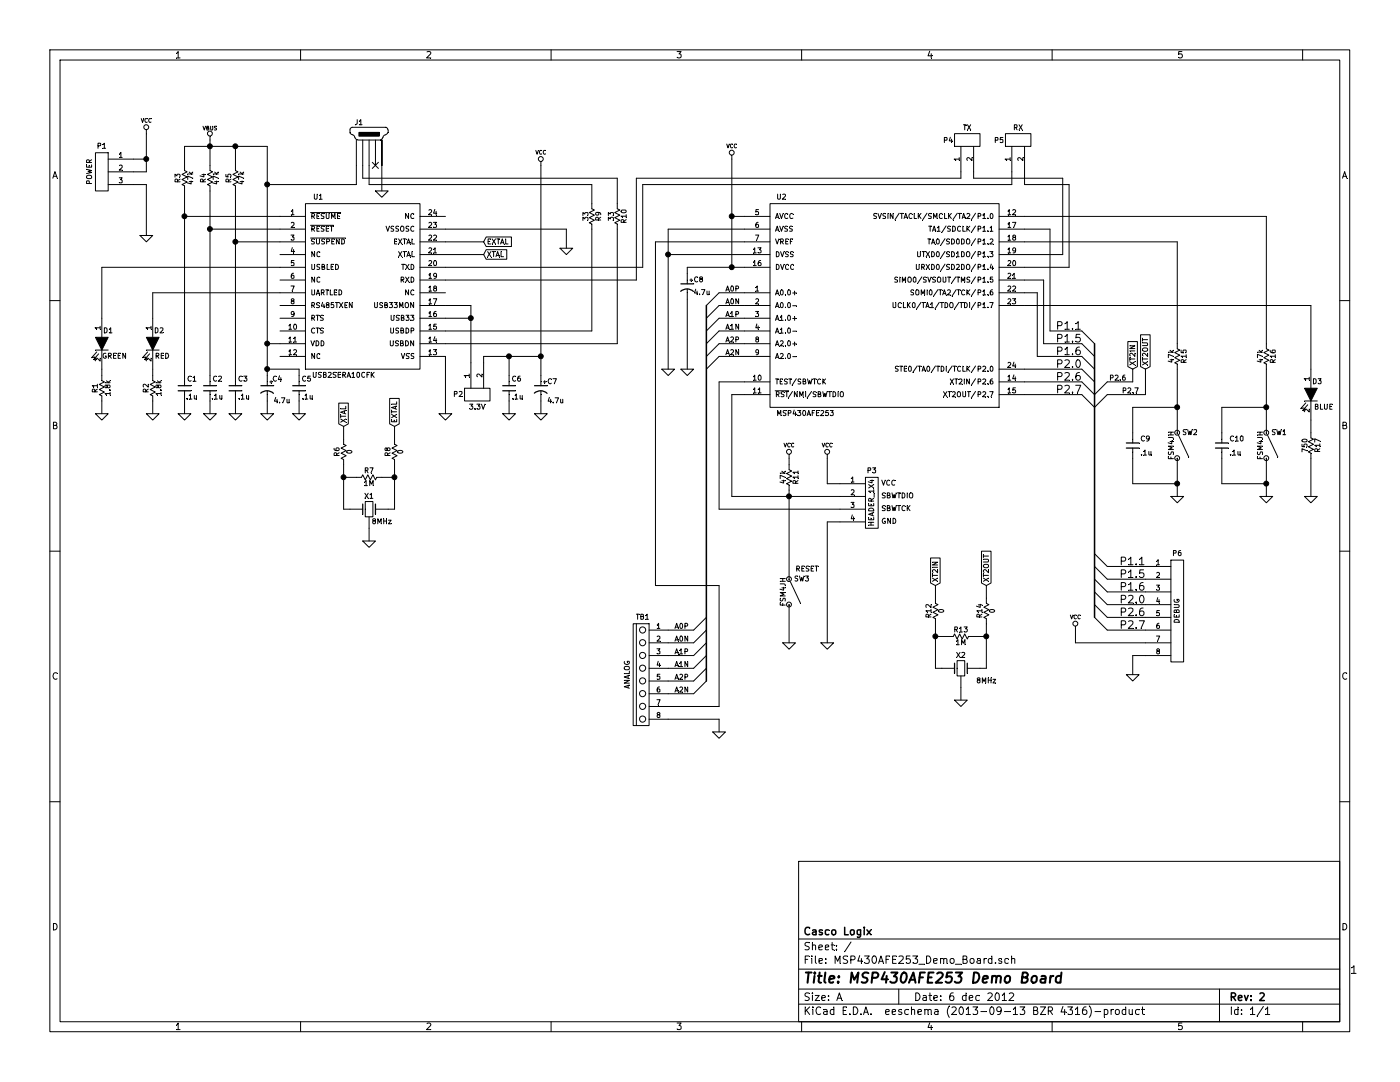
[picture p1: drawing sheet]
EESchema Schematic File Version 2
LIBS:power
LIBS:device
LIBS:transistors
LIBS:conn
LIBS:linear
LIBS:regul
LIBS:74xx
LIBS:cmos4000
LIBS:adc-dac
LIBS:memory
LIBS:xilinx
LIBS:special
LIBS:microcontrollers
LIBS:dsp
LIBS:microchip
LIBS:analog_switches
LIBS:motorola
LIBS:texas
LIBS:intel
LIBS:audio
LIBS:interface
LIBS:digital-audio
LIBS:philips
LIBS:display
LIBS:cypress
LIBS:siliconi
LIBS:opto
LIBS:atmel
LIBS:contrib
LIBS:valves
LIBS:Active
LIBS:Atmel_ATtiny
LIBS:Atmel_AVR
LIBS:Batteries_Holders
LIBS:Connector
LIBS:Displays
LIBS:Electromechanical
LIBS:Header
LIBS:Integrated_Circuits
LIBS:NXP_ARM
LIBS:Passive
LIBS:Power_Supplies
LIBS:RF_Modules
LIBS:Terminal_Block
LIBS:Test_Point
LIBS:TI_Luminary
LIBS:TI_MSP430
LIBS:MSP430AFE253_Demo_Board-cache
EELAYER 24 0
EELAYER END
$Descr A 11000 8500
encoding utf-8
Sheet 1 1
Title "MSP430AFE253 Demo Board"
Date "6 dec 2012"
Rev "2"
Comp "Casco Logix"
Comment1 ""
Comment2 ""
Comment3 ""
Comment4 ""
$EndDescr
NoConn ~ 2950 1300
Text Notes 6925 4125 0    40   ~ 0
GND
Text Notes 6925 4025 0    40   ~ 0
SBWTCK
Text Notes 6925 3925 0    40   ~ 0
SBWTDIO
Text Notes 6925 3825 0    40   ~ 0
VCC
Wire Wire Line
	6600 3800 6500 3800
Wire Wire Line
	6500 3800 6500 3600
Wire Wire Line
	6600 4000 5650 4000
Wire Wire Line
	5650 4000 5650 3000
Wire Wire Line
	5650 3000 5850 3000
Wire Wire Line
	2350 3150 2350 3250
Connection ~ 9250 3800
Wire Wire Line
	9250 3600 9250 3900
Wire Wire Line
	8900 3200 9250 3200
Wire Wire Line
	8900 3200 8900 3400
Wire Wire Line
	8900 3600 8900 3800
Wire Wire Line
	8900 3800 9250 3800
Wire Wire Line
	9250 3400 9250 2900
Connection ~ 9250 3200
Wire Wire Line
	2700 3350 2700 3450
Wire Wire Line
	2700 4000 2750 4000
Wire Wire Line
	3000 3750 3100 3750
Wire Wire Line
	2700 3650 2700 4000
Connection ~ 3100 3750
Connection ~ 2700 3750
Wire Wire Line
	3100 3650 3100 4000
Wire Wire Line
	2800 3750 2700 3750
Wire Wire Line
	3100 4000 3050 4000
Wire Wire Line
	2900 4150 2900 4250
Wire Wire Line
	7550 5400 7550 5500
Wire Wire Line
	7750 5250 7700 5250
Wire Wire Line
	7450 5000 7350 5000
Connection ~ 4000 2800
Wire Wire Line
	4000 2950 4000 2800
Wire Wire Line
	6200 3600 6200 3650
Wire Wire Line
	3700 2850 3700 2400
Wire Wire Line
	4250 2950 4250 1300
Wire Wire Line
	3700 2400 3500 2400
Connection ~ 9950 3200
Wire Wire Line
	9950 3400 9950 2900
Wire Wire Line
	1200 2900 1200 2950
Wire Wire Line
	9000 5050 8450 5050
Wire Wire Line
	8450 5050 8450 4950
Wire Wire Line
	8900 2900 8900 3000
Wire Wire Line
	8900 3000 8700 3000
Wire Wire Line
	8050 3000 8500 3000
Wire Wire Line
	3500 1900 3800 1900
Wire Wire Line
	4650 1450 2900 1450
Wire Wire Line
	4650 1450 4650 1600
Wire Wire Line
	3500 2700 4850 2700
Wire Wire Line
	4850 2700 4850 1800
Wire Wire Line
	1450 1150 1450 1300
Wire Wire Line
	1850 1300 1850 1150
Wire Wire Line
	5650 5750 5650 5650
Wire Wire Line
	5650 5650 5250 5650
Wire Wire Line
	5850 1900 5150 1900
Wire Wire Line
	5250 2900 5250 1800
Connection ~ 5250 2000
Wire Wire Line
	5400 2900 5400 2350
Wire Wire Line
	8400 1450 8400 2100
Wire Wire Line
	8400 1450 8050 1450
Wire Wire Line
	7650 1350 7650 1400
Wire Wire Line
	7650 1400 8350 1400
Wire Wire Line
	7950 1350 7950 1450
Wire Wire Line
	8050 1800 8250 1800
Wire Wire Line
	8250 1800 8250 2600
Wire Wire Line
	8250 2600 8500 2600
Wire Wire Line
	8050 2300 8150 2300
Wire Wire Line
	8150 2300 8150 2800
Wire Wire Line
	8150 2800 8500 2800
Wire Wire Line
	3500 2200 5000 2200
Wire Wire Line
	5000 2200 5000 1400
Wire Wire Line
	8350 1400 8350 2000
Wire Wire Line
	8350 2000 8050 2000
Wire Wire Line
	8050 1900 9250 1900
Wire Wire Line
	10300 2900 10300 2400
Wire Wire Line
	10300 2400 8050 2400
Wire Wire Line
	10300 3300 10300 3400
Wire Wire Line
	10300 3900 10300 3600
Wire Wire Line
	9600 3800 9950 3800
Wire Wire Line
	9600 3800 9600 3600
Wire Wire Line
	3000 1500 3000 1300
Wire Wire Line
	2900 1450 2900 1300
Connection ~ 1450 1700
Wire Wire Line
	1450 1500 1450 2950
Connection ~ 1850 1900
Wire Wire Line
	1850 1500 1850 2950
Wire Wire Line
	2200 1900 1850 1900
Wire Wire Line
	2200 1700 1450 1700
Wire Wire Line
	800  2500 800  2100
Wire Wire Line
	1200 3150 1200 3250
Wire Wire Line
	800  3250 800  3150
Wire Wire Line
	5450 5450 5250 5450
Wire Wire Line
	5450 5250 5250 5250
Wire Wire Line
	5450 5050 5250 5050
Wire Wire Line
	5250 4950 5450 4950
Wire Wire Line
	5250 5150 5450 5150
Wire Wire Line
	5250 5350 5450 5350
Wire Wire Line
	5650 2700 5850 2700
Wire Wire Line
	5650 2500 5850 2500
Wire Wire Line
	5650 2300 5850 2300
Wire Wire Line
	1050 1250 1150 1250
Connection ~ 2100 1450
Wire Wire Line
	2100 1450 2800 1450
Connection ~ 2100 2700
Wire Wire Line
	2100 1150 2100 2950
Wire Wire Line
	1150 1850 1150 1450
Wire Wire Line
	1150 1450 1050 1450
Connection ~ 1150 1250
Wire Wire Line
	5250 1800 5850 1800
Wire Wire Line
	2100 2700 2200 2700
Wire Wire Line
	5850 2000 5250 2000
Wire Wire Line
	5850 3100 5750 3100
Wire Wire Line
	5750 3900 5750 3100
Wire Wire Line
	5750 1250 5750 2100
Wire Wire Line
	5850 1700 5750 1700
Connection ~ 5750 1700
Wire Wire Line
	1150 1050 1150 1350
Wire Wire Line
	2100 3150 2100 3250
Wire Wire Line
	2800 1450 2800 1300
Wire Wire Line
	4000 3150 4000 3250
Wire Wire Line
	1150 1350 1050 1350
Wire Wire Line
	5850 2400 5650 2400
Wire Wire Line
	5850 2600 5650 2600
Wire Wire Line
	5850 2800 5650 2800
Wire Bus Line
	5550 2400 5550 5350
Wire Wire Line
	2200 2300 1200 2300
Wire Wire Line
	1200 2300 1200 2500
Wire Wire Line
	800  2100 2200 2100
Wire Wire Line
	2200 1800 1650 1800
Wire Wire Line
	1850 3150 1850 3250
Wire Wire Line
	1650 3150 1650 3250
Wire Wire Line
	1450 3150 1450 3250
Wire Wire Line
	1650 1500 1650 2950
Connection ~ 1650 1800
Wire Wire Line
	2850 1300 2850 1400
Wire Wire Line
	9600 3400 9600 3200
Wire Wire Line
	9600 3200 9950 3200
Wire Wire Line
	9250 1900 9250 2700
Wire Wire Line
	8050 1700 9950 1700
Wire Wire Line
	9950 1700 9950 2700
Wire Wire Line
	3500 2100 5050 2100
Wire Wire Line
	5050 2100 5050 1450
Wire Wire Line
	8400 2100 8050 2100
Wire Wire Line
	5050 1450 7950 1450
Wire Wire Line
	8050 2900 8500 2900
Wire Wire Line
	8050 2200 8200 2200
Wire Wire Line
	8200 2200 8200 2700
Wire Wire Line
	8200 2700 8500 2700
Wire Wire Line
	8050 1450 8050 1350
Wire Wire Line
	7550 1350 7550 1400
Wire Wire Line
	7550 1400 5000 1400
Wire Wire Line
	5850 2100 5400 2100
Wire Wire Line
	5400 2100 5400 2150
Connection ~ 5750 2100
Wire Wire Line
	3500 3250 3500 2800
Wire Wire Line
	5150 1900 5150 4600
Wire Wire Line
	5150 4600 5650 4600
Wire Wire Line
	5650 4600 5650 5550
Wire Wire Line
	5650 5550 5250 5550
Wire Wire Line
	1450 1150 2100 1150
Connection ~ 1850 1150
Connection ~ 1650 1150
Wire Wire Line
	1650 1300 1650 1100
Wire Wire Line
	4250 3150 4250 3250
Wire Wire Line
	2850 1400 4850 1400
Wire Wire Line
	4850 1400 4850 1600
Wire Wire Line
	3500 2600 4650 2600
Wire Wire Line
	4650 2600 4650 1800
Wire Wire Line
	3500 1800 4450 1800
Wire Wire Line
	4450 1800 4450 1950
Wire Wire Line
	3500 2000 3800 2000
Wire Wire Line
	8500 3100 8050 3100
Wire Bus Line
	8600 4850 8600 2700
Wire Wire Line
	9000 4950 8700 4950
Wire Wire Line
	9000 4550 8700 4550
Wire Wire Line
	8700 4750 9000 4750
Wire Wire Line
	9000 4650 8700 4650
Wire Wire Line
	9000 4450 8700 4450
Wire Wire Line
	8700 4850 9000 4850
Wire Wire Line
	9000 2900 9000 3100
Wire Wire Line
	9000 3100 8700 3100
Wire Wire Line
	9000 5150 8900 5150
Wire Wire Line
	8900 5150 8900 5300
Wire Wire Line
	800  2900 800  2950
Wire Wire Line
	9950 3600 9950 3900
Connection ~ 9950 3800
Wire Wire Line
	6200 4750 6200 5050
Wire Wire Line
	3500 2500 3700 2500
Connection ~ 3700 2500
Connection ~ 6200 3900
Wire Wire Line
	3800 2800 3800 2850
Wire Wire Line
	4250 2800 3800 2800
Connection ~ 4250 2800
Wire Wire Line
	6200 3850 6200 4550
Wire Wire Line
	7350 4700 7350 4600
Wire Wire Line
	7750 4900 7750 5250
Connection ~ 7350 5000
Connection ~ 7750 5000
Wire Wire Line
	7750 4600 7750 4700
Wire Wire Line
	7350 4900 7350 5250
Wire Wire Line
	7650 5000 7750 5000
Wire Wire Line
	7350 5250 7400 5250
Wire Wire Line
	3100 3350 3100 3450
Wire Wire Line
	2350 2950 2350 2900
Wire Wire Line
	2350 2900 2100 2900
Connection ~ 2100 2900
Wire Wire Line
	6600 3900 5750 3900
Wire Wire Line
	6600 4100 6500 4100
Wire Wire Line
	6500 4100 6500 5050
$Comp
L VCC #PWR01
U 1 1
P 6500 3600
F 0 "#PWR01" H 6500 3700 30  0001 C CNN
F 1 "VCC" H 6500 3700 30  0000 C CNN
F 2 "" H 6500 3600 60  0001 C CNN
F 3 "" H 6500 3600 60  0001 C CNN
	1    6500 3600
	1    0    0    -1  
$EndComp
$Comp
L GND #PWR02
U 1 1
P 6500 5050
F 0 "#PWR02" H 6500 5050 30  0001 C CNN
F 1 "GND" H 6500 4980 30  0001 C CNN
F 2 "" H 6500 5050 60  0001 C CNN
F 3 "" H 6500 5050 60  0001 C CNN
	1    6500 5050
	1    0    0    -1  
$EndComp
$Comp
L HEADER_1X4 P3
U 1 1
P 6850 3950
F 0 "P3" H 6850 4200 40  0000 C CNN
F 1 "HEADER_1X4" V 6850 3950 40  0000 C CNN
F 2 "" H 6850 3950 60  0001 C CNN
F 3 "" H 6850 3950 60  0001 C CNN
	1    6850 3950
	1    0    0    -1  
$EndComp
$Comp
L CAP C6
U 1 1
P 4000 3050
F 0 "C6" H 4020 3120 40  0000 L CNN
F 1 ".1u" H 4020 2980 40  0000 L CNN
F 2 "" H 4000 3050 60  0001 C CNN
F 3 "" H 4000 3050 60  0001 C CNN
	1    4000 3050
	1    0    0    -1  
$EndComp
$Comp
L CAP C5
U 1 1
P 2350 3050
F 0 "C5" H 2370 3120 40  0000 L CNN
F 1 ".1u" H 2370 2980 40  0000 L CNN
F 2 "" H 2350 3050 60  0001 C CNN
F 3 "" H 2350 3050 60  0001 C CNN
	1    2350 3050
	1    0    0    -1  
$EndComp
$Comp
L GND #PWR03
U 1 1
P 2350 3250
F 0 "#PWR03" H 2350 3250 30  0001 C CNN
F 1 "GND" H 2350 3180 30  0001 C CNN
F 2 "" H 2350 3250 60  0001 C CNN
F 3 "" H 2350 3250 60  0001 C CNN
	1    2350 3250
	1    0    0    -1  
$EndComp
$Comp
L USB_MINI_B J1
U 1 1
P 2900 1050
F 0 "J1" H 2820 1135 40  0000 C CNN
F 1 "USB_MINI_B" H 3225 1050 40  0001 C CNN
F 2 "" H 2900 1050 60  0001 C CNN
F 3 "" H 2900 1050 60  0001 C CNN
	1    2900 1050
	1    0    0    -1  
$EndComp
$Comp
L CAP C9
U 1 1
P 8900 3500
F 0 "C9" H 8960 3550 40  0000 L CNN
F 1 ".1u" H 8960 3440 40  0000 L CNN
F 2 "" H 8900 3500 60  0001 C CNN
F 3 "" H 8900 3500 60  0001 C CNN
	1    8900 3500
	1    0    0    -1  
$EndComp
$Comp
L GND #PWR04
U 1 1
P 9250 3900
F 0 "#PWR04" H 9250 3900 30  0001 C CNN
F 1 "GND" H 9250 3830 30  0001 C CNN
F 2 "" H 9250 3900 60  0001 C CNN
F 3 "" H 9250 3900 60  0001 C CNN
	1    9250 3900
	1    0    0    -1  
$EndComp
$Comp
L FSM4JH SW2
U 1 1
P 9250 3500
F 0 "SW2" V 9150 3600 40  0000 C CNN
F 1 "FSM4JH" H 9250 3450 40  0000 C CNN
F 2 "" H 9250 3500 60  0001 C CNN
F 3 "" H 9250 3500 60  0001 C CNN
	1    9250 3500
	0    1    1    0   
$EndComp
Text Notes 6250 4500 0    40   ~ 0
RESET
Text GLabel 2700 3350 1    40   Input ~ 0
XTAL
Text GLabel 3100 3350 1    40   Input ~ 0
EXTAL
$Comp
L CERAMIC_RESONATOR X1
U 1 1
P 2900 4000
F 0 "X1" H 2900 4100 40  0000 C CNN
F 1 "8MHz" H 3000 3900 40  0000 C CNN
F 2 "" H 2900 4000 60  0001 C CNN
F 3 "" H 2900 4000 60  0001 C CNN
	1    2900 4000
	1    0    0    -1  
$EndComp
$Comp
L RES_SMALL R8
U 1 1
P 3100 3550
F 0 "R8" H 3100 3600 40  0000 C CNN
F 1 "0" H 3100 3500 40  0000 C CNN
F 2 "" H 3100 3550 60  0001 C CNN
F 3 "" H 3100 3550 60  0001 C CNN
	1    3100 3550
	0    -1   -1   0   
$EndComp
$Comp
L RES_SMALL R6
U 1 1
P 2700 3550
F 0 "R6" H 2700 3600 40  0000 C CNN
F 1 "0" H 2700 3500 40  0000 C CNN
F 2 "" H 2700 3550 60  0001 C CNN
F 3 "" H 2700 3550 60  0001 C CNN
	1    2700 3550
	0    -1   -1   0   
$EndComp
$Comp
L RES_SMALL R7
U 1 1
P 2900 3750
F 0 "R7" H 2900 3800 40  0000 C CNN
F 1 "1M" H 2900 3700 40  0000 C CNN
F 2 "" H 2900 3750 60  0001 C CNN
F 3 "" H 2900 3750 60  0001 C CNN
	1    2900 3750
	1    0    0    -1  
$EndComp
$Comp
L GND #PWR05
U 1 1
P 2900 4250
F 0 "#PWR05" H 2900 4250 30  0001 C CNN
F 1 "GND" H 2900 4180 30  0001 C CNN
F 2 "" H 2900 4250 60  0001 C CNN
F 3 "" H 2900 4250 60  0001 C CNN
	1    2900 4250
	1    0    0    -1  
$EndComp
$Comp
L GND #PWR06
U 1 1
P 7550 5500
F 0 "#PWR06" H 7550 5500 30  0001 C CNN
F 1 "GND" H 7550 5430 30  0001 C CNN
F 2 "" H 7550 5500 60  0001 C CNN
F 3 "" H 7550 5500 60  0001 C CNN
	1    7550 5500
	1    0    0    -1  
$EndComp
Text GLabel 7350 4600 1    40   Input ~ 0
XT2IN
Text GLabel 7750 4600 1    40   Input ~ 0
XT2OUT
$Comp
L RES_SMALL R13
U 1 1
P 7550 5000
F 0 "R13" H 7550 5050 40  0000 C CNN
F 1 "1M" H 7550 4950 40  0000 C CNN
F 2 "" H 7550 5000 60  0001 C CNN
F 3 "" H 7550 5000 60  0001 C CNN
	1    7550 5000
	1    0    0    -1  
$EndComp
$Comp
L RES_SMALL R12
U 1 1
P 7350 4800
F 0 "R12" H 7350 4850 40  0000 C CNN
F 1 "0" H 7350 4750 40  0000 C CNN
F 2 "" H 7350 4800 60  0001 C CNN
F 3 "" H 7350 4800 60  0001 C CNN
	1    7350 4800
	0    -1   -1   0   
$EndComp
$Comp
L RES_SMALL R14
U 1 1
P 7750 4800
F 0 "R14" H 7750 4850 40  0000 C CNN
F 1 "0" H 7750 4750 40  0000 C CNN
F 2 "" H 7750 4800 60  0001 C CNN
F 3 "" H 7750 4800 60  0001 C CNN
	1    7750 4800
	0    -1   -1   0   
$EndComp
$Comp
L VCC #PWR07
U 1 1
P 6200 3600
F 0 "#PWR07" H 6200 3700 30  0001 C CNN
F 1 "VCC" H 6200 3700 30  0000 C CNN
F 2 "" H 6200 3600 60  0001 C CNN
F 3 "" H 6200 3600 60  0001 C CNN
	1    6200 3600
	1    0    0    -1  
$EndComp
$Comp
L RES_SMALL R11
U 1 1
P 6200 3750
F 0 "R11" H 6200 3800 40  0000 C CNN
F 1 "47k" H 6200 3700 40  0000 C CNN
F 2 "" H 6200 3750 60  0001 C CNN
F 3 "" H 6200 3750 60  0001 C CNN
	1    6200 3750
	0    1    1    0   
$EndComp
$Comp
L HEADER_1X2 P2
U 1 1
P 3750 3100
F 0 "P2" V 3750 3250 40  0000 C CNN
F 1 "3.3V" V 3850 3100 40  0000 C CNN
F 2 "" H 3750 3100 60  0001 C CNN
F 3 "" H 3750 3100 60  0001 C CNN
	1    3750 3100
	0    -1   1    0   
$EndComp
$Comp
L CERAMIC_RESONATOR X2
U 1 1
P 7550 5250
F 0 "X2" H 7550 5350 40  0000 C CNN
F 1 "8MHz" H 7750 5150 40  0000 C CNN
F 2 "" H 7550 5250 60  0001 C CNN
F 3 "" H 7550 5250 60  0001 C CNN
	1    7550 5250
	1    0    0    -1  
$EndComp
$Comp
L FSM4JH SW1
U 1 1
P 9950 3500
F 0 "SW1" V 9850 3600 40  0000 C CNN
F 1 "FSM4JH" H 9950 3450 40  0000 C CNN
F 2 "" H 9950 3500 60  0001 C CNN
F 3 "" H 9950 3500 60  0001 C CNN
	1    9950 3500
	0    1    1    0   
$EndComp
$Comp
L FSM4JH SW3
U 1 1
P 6200 4650
F 0 "SW3" V 6100 4750 40  0000 C CNN
F 1 "FSM4JH" H 6200 4600 40  0000 C CNN
F 2 "" H 6200 4650 60  0001 C CNN
F 3 "" H 6200 4650 60  0001 C CNN
	1    6200 4650
	0    1    1    0   
$EndComp
$Comp
L RES_SMALL R2
U 1 1
P 1200 3050
F 0 "R2" H 1200 3100 40  0000 C CNN
F 1 "1.8k" H 1200 3000 40  0000 C CNN
F 2 "" H 1200 3050 60  0001 C CNN
F 3 "" H 1200 3050 60  0001 C CNN
	1    1200 3050
	0    -1   -1   0   
$EndComp
$Comp
L RES_SMALL R1
U 1 1
P 800 3050
F 0 "R1" H 800 3100 40  0000 C CNN
F 1 "1.8k" H 800 3000 40  0000 C CNN
F 2 "" H 800 3050 60  0001 C CNN
F 3 "" H 800 3050 60  0001 C CNN
	1    800  3050
	0    -1   -1   0   
$EndComp
$Comp
L RES_SMALL R17
U 1 1
P 10300 3500
F 0 "R17" H 10300 3550 40  0000 C CNN
F 1 "750" H 10300 3450 40  0000 C CNN
F 2 "" H 10300 3500 60  0001 C CNN
F 3 "" H 10300 3500 60  0001 C CNN
	1    10300 3500
	0    1    1    0   
$EndComp
$Comp
L RES_SMALL R16
U 1 1
P 9950 2800
F 0 "R16" H 9950 2850 40  0000 C CNN
F 1 "47k" H 9950 2750 40  0000 C CNN
F 2 "" H 9950 2800 60  0001 C CNN
F 3 "" H 9950 2800 60  0001 C CNN
	1    9950 2800
	0    1    1    0   
$EndComp
$Comp
L RES_SMALL R15
U 1 1
P 9250 2800
F 0 "R15" H 9250 2850 40  0000 C CNN
F 1 "47k" H 9250 2750 40  0000 C CNN
F 2 "" H 9250 2800 60  0001 C CNN
F 3 "" H 9250 2800 60  0001 C CNN
	1    9250 2800
	0    1    1    0   
$EndComp
$Comp
L RES_SMALL R10
U 1 1
P 4850 1700
F 0 "R10" H 4850 1750 40  0000 C CNN
F 1 "33" H 4850 1650 40  0000 C CNN
F 2 "" H 4850 1700 60  0001 C CNN
F 3 "" H 4850 1700 60  0001 C CNN
	1    4850 1700
	0    1    1    0   
$EndComp
$Comp
L RES_SMALL R9
U 1 1
P 4650 1700
F 0 "R9" H 4650 1750 40  0000 C CNN
F 1 "33" H 4650 1650 40  0000 C CNN
F 2 "" H 4650 1700 60  0001 C CNN
F 3 "" H 4650 1700 60  0001 C CNN
	1    4650 1700
	0    1    1    0   
$EndComp
$Comp
L RES_SMALL R5
U 1 1
P 1850 1400
F 0 "R5" H 1850 1450 40  0000 C CNN
F 1 "47k" H 1850 1350 40  0000 C CNN
F 2 "" H 1850 1400 60  0001 C CNN
F 3 "" H 1850 1400 60  0001 C CNN
	1    1850 1400
	0    -1   -1   0   
$EndComp
$Comp
L RES_SMALL R4
U 1 1
P 1650 1400
F 0 "R4" H 1650 1450 40  0000 C CNN
F 1 "47k" H 1650 1350 40  0000 C CNN
F 2 "" H 1650 1400 60  0001 C CNN
F 3 "" H 1650 1400 60  0001 C CNN
	1    1650 1400
	0    -1   -1   0   
$EndComp
$Comp
L RES_SMALL R3
U 1 1
P 1450 1400
F 0 "R3" H 1450 1450 40  0000 C CNN
F 1 "47k" H 1450 1350 40  0000 C CNN
F 2 "" H 1450 1400 60  0001 C CNN
F 3 "" H 1450 1400 60  0001 C CNN
	1    1450 1400
	0    -1   -1   0   
$EndComp
$Comp
L GND #PWR08
U 1 1
P 8900 5300
F 0 "#PWR08" H 8900 5300 30  0001 C CNN
F 1 "GND" H 8900 5230 30  0001 C CNN
F 2 "" H 8900 5300 60  0001 C CNN
F 3 "" H 8900 5300 60  0001 C CNN
	1    8900 5300
	1    0    0    -1  
$EndComp
Text Label 8950 3100 2    40   ~ 0
P2.7
Text Label 8850 3000 2    40   ~ 0
P2.6
Entry Wire Line
	8600 3200 8700 3100
Entry Wire Line
	8600 3100 8700 3000
Text Label 9000 4450 2    60   ~ 0
P1.1
Text Label 9000 4550 2    60   ~ 0
P1.5
Text Label 9000 4650 2    60   ~ 0
P1.6
Text Label 9000 4750 2    60   ~ 0
P2.0
Text Label 9000 4850 2    60   ~ 0
P2.6
Text Label 9000 4950 2    60   ~ 0
P2.7
Entry Wire Line
	8600 4850 8700 4950
Entry Wire Line
	8600 4750 8700 4850
Entry Wire Line
	8600 4650 8700 4750
Entry Wire Line
	8600 4550 8700 4650
Entry Wire Line
	8600 4450 8700 4550
Entry Wire Line
	8600 4350 8700 4450
Entry Wire Line
	8500 3100 8600 3200
Entry Wire Line
	8500 3000 8600 3100
Text Label 8500 3100 2    60   ~ 0
P2.7
Text Label 8500 3000 2    60   ~ 0
P2.6
Entry Wire Line
	8500 2900 8600 3000
Entry Wire Line
	8500 2800 8600 2900
Entry Wire Line
	8500 2700 8600 2800
Entry Wire Line
	8500 2600 8600 2700
Text Label 8500 2900 2    60   ~ 0
P2.0
Text Label 8500 2800 2    60   ~ 0
P1.6
Text Label 8500 2700 2    60   ~ 0
P1.5
Text Label 8500 2600 2    60   ~ 0
P1.1
Text GLabel 8900 2900 1    40   Input ~ 0
XT2IN
Text GLabel 9000 2900 1    40   Input ~ 0
XT2OUT
Text GLabel 3800 2000 2    40   Input ~ 0
XTAL
Text GLabel 3800 1900 2    40   Input ~ 0
EXTAL
$Comp
L GND #PWR09
U 1 1
P 4450 1950
F 0 "#PWR09" H 4450 1950 30  0001 C CNN
F 1 "GND" H 4450 1880 30  0001 C CNN
F 2 "" H 4450 1950 60  0001 C CNN
F 3 "" H 4450 1950 60  0001 C CNN
	1    4450 1950
	1    0    0    -1  
$EndComp
$Comp
L GND #PWR010
U 1 1
P 4250 3250
F 0 "#PWR010" H 4250 3250 30  0001 C CNN
F 1 "GND" H 4250 3180 30  0001 C CNN
F 2 "" H 4250 3250 60  0001 C CNN
F 3 "" H 4250 3250 60  0001 C CNN
	1    4250 3250
	1    0    0    -1  
$EndComp
$Comp
L CAPP C7
U 1 1
P 4250 3050
F 0 "C7" H 4300 3100 40  0000 L CNN
F 1 "4.7u" H 4300 2950 40  0000 L CNN
F 2 "" H 4250 3050 60  0001 C CNN
F 3 "" H 4250 3050 60  0001 C CNN
	1    4250 3050
	1    0    0    -1  
$EndComp
$Comp
L GND #PWR011
U 1 1
P 5650 5750
F 0 "#PWR011" H 5650 5750 30  0001 C CNN
F 1 "GND" H 5650 5680 30  0001 C CNN
F 2 "" H 5650 5750 60  0001 C CNN
F 3 "" H 5650 5750 60  0001 C CNN
	1    5650 5750
	1    0    0    -1  
$EndComp
$Comp
L GND #PWR012
U 1 1
P 3500 3250
F 0 "#PWR012" H 3500 3250 30  0001 C CNN
F 1 "GND" H 3500 3180 30  0001 C CNN
F 2 "" H 3500 3250 60  0001 C CNN
F 3 "" H 3500 3250 60  0001 C CNN
	1    3500 3250
	1    0    0    -1  
$EndComp
$Comp
L GND #PWR013
U 1 1
P 5400 2900
F 0 "#PWR013" H 5400 2900 30  0001 C CNN
F 1 "GND" H 5400 2830 30  0001 C CNN
F 2 "" H 5400 2900 60  0001 C CNN
F 3 "" H 5400 2900 60  0001 C CNN
	1    5400 2900
	1    0    0    -1  
$EndComp
$Comp
L CAPP C8
U 1 1
P 5400 2250
F 0 "C8" H 5450 2300 40  0000 L CNN
F 1 "4.7u" H 5450 2200 40  0000 L CNN
F 2 "" H 5400 2250 60  0001 C CNN
F 3 "" H 5400 2250 60  0001 C CNN
	1    5400 2250
	1    0    0    -1  
$EndComp
Text Notes 10610 7660 0    60   ~ 0
1
$Comp
L HEADER_1X8 P6
U 1 1
P 9250 4800
F 0 "P6" H 9250 5250 40  0000 C CNN
F 1 "DEBUG" V 9250 4800 40  0000 C CNN
F 2 "" H 9250 4800 60  0001 C CNN
F 3 "" H 9250 4800 60  0001 C CNN
	1    9250 4800
	1    0    0    -1  
$EndComp
$Comp
L HEADER_1X2 P5
U 1 1
P 8000 1100
F 0 "P5" V 8000 1250 40  0000 C CNN
F 1 "RX" V 8100 1100 40  0000 C CNN
F 2 "" H 8000 1100 60  0001 C CNN
F 3 "" H 8000 1100 60  0001 C CNN
	1    8000 1100
	0    -1   -1   0   
$EndComp
$Comp
L HEADER_1X2 P4
U 1 1
P 7600 1100
F 0 "P4" V 7600 1250 40  0000 C CNN
F 1 "TX" V 7700 1100 40  0000 C CNN
F 2 "" H 7600 1100 60  0001 C CNN
F 3 "" H 7600 1100 60  0001 C CNN
	1    7600 1100
	0    -1   -1   0   
$EndComp
$Comp
L LED D3
U 1 1
P 10300 3100
F 0 "D3" V 10200 3150 40  0000 C CNN
F 1 "BLUE" V 10400 3200 40  0000 C CNN
F 2 "" H 10300 3100 60  0001 C CNN
F 3 "" H 10300 3100 60  0001 C CNN
	1    10300 3100
	0    1    1    0   
$EndComp
$Comp
L GND #PWR014
U 1 1
P 10300 3900
F 0 "#PWR014" H 10300 3900 30  0001 C CNN
F 1 "GND" H 10300 3830 30  0001 C CNN
F 2 "" H 10300 3900 60  0001 C CNN
F 3 "" H 10300 3900 60  0001 C CNN
	1    10300 3900
	1    0    0    -1  
$EndComp
$Comp
L GND #PWR015
U 1 1
P 9950 3900
F 0 "#PWR015" H 9950 3900 30  0001 C CNN
F 1 "GND" H 9950 3830 30  0001 C CNN
F 2 "" H 9950 3900 60  0001 C CNN
F 3 "" H 9950 3900 60  0001 C CNN
	1    9950 3900
	1    0    0    -1  
$EndComp
$Comp
L GND #PWR016
U 1 1
P 6200 5050
F 0 "#PWR016" H 6200 5050 30  0001 C CNN
F 1 "GND" H 6200 4980 30  0001 C CNN
F 2 "" H 6200 5050 60  0001 C CNN
F 3 "" H 6200 5050 60  0001 C CNN
	1    6200 5050
	1    0    0    -1  
$EndComp
$Comp
L CAP C10
U 1 1
P 9600 3500
F 0 "C10" H 9660 3550 40  0000 L CNN
F 1 ".1u" H 9660 3440 40  0000 L CNN
F 2 "" H 9600 3500 60  0001 C CNN
F 3 "" H 9600 3500 60  0001 C CNN
	1    9600 3500
	1    0    0    -1  
$EndComp
$Comp
L GND #PWR017
U 1 1
P 1450 3250
F 0 "#PWR017" H 1450 3250 30  0001 C CNN
F 1 "GND" H 1450 3180 30  0001 C CNN
F 2 "" H 1450 3250 60  0001 C CNN
F 3 "" H 1450 3250 60  0001 C CNN
	1    1450 3250
	1    0    0    -1  
$EndComp
$Comp
L GND #PWR018
U 1 1
P 1650 3250
F 0 "#PWR018" H 1650 3250 30  0001 C CNN
F 1 "GND" H 1650 3180 30  0001 C CNN
F 2 "" H 1650 3250 60  0001 C CNN
F 3 "" H 1650 3250 60  0001 C CNN
	1    1650 3250
	1    0    0    -1  
$EndComp
$Comp
L GND #PWR019
U 1 1
P 1850 3250
F 0 "#PWR019" H 1850 3250 30  0001 C CNN
F 1 "GND" H 1850 3180 30  0001 C CNN
F 2 "" H 1850 3250 60  0001 C CNN
F 3 "" H 1850 3250 60  0001 C CNN
	1    1850 3250
	1    0    0    -1  
$EndComp
$Comp
L CAP C1
U 1 1
P 1450 3050
F 0 "C1" H 1470 3120 40  0000 L CNN
F 1 ".1u" H 1460 2980 40  0000 L CNN
F 2 "" H 1450 3050 60  0001 C CNN
F 3 "" H 1450 3050 60  0001 C CNN
	1    1450 3050
	1    0    0    -1  
$EndComp
$Comp
L CAP C2
U 1 1
P 1650 3050
F 0 "C2" H 1670 3120 40  0000 L CNN
F 1 ".1u" H 1660 2980 40  0000 L CNN
F 2 "" H 1650 3050 60  0001 C CNN
F 3 "" H 1650 3050 60  0001 C CNN
	1    1650 3050
	1    0    0    -1  
$EndComp
$Comp
L CAP C3
U 1 1
P 1850 3050
F 0 "C3" H 1870 3120 40  0000 L CNN
F 1 ".1u" H 1870 2980 40  0000 L CNN
F 2 "" H 1850 3050 60  0001 C CNN
F 3 "" H 1850 3050 60  0001 C CNN
	1    1850 3050
	1    0    0    -1  
$EndComp
$Comp
L GND #PWR020
U 1 1
P 1200 3250
F 0 "#PWR020" H 1200 3250 30  0001 C CNN
F 1 "GND" H 1200 3180 30  0001 C CNN
F 2 "" H 1200 3250 60  0001 C CNN
F 3 "" H 1200 3250 60  0001 C CNN
	1    1200 3250
	1    0    0    -1  
$EndComp
$Comp
L GND #PWR021
U 1 1
P 800 3250
F 0 "#PWR021" H 800 3250 30  0001 C CNN
F 1 "GND" H 800 3180 30  0001 C CNN
F 2 "" H 800 3250 60  0001 C CNN
F 3 "" H 800 3250 60  0001 C CNN
	1    800  3250
	1    0    0    -1  
$EndComp
$Comp
L LED D1
U 1 1
P 800 2700
F 0 "D1" V 700 2750 40  0000 C CNN
F 1 "GREEN" V 900 2800 40  0000 C CNN
F 2 "" H 800 2700 60  0001 C CNN
F 3 "" H 800 2700 60  0001 C CNN
	1    800  2700
	0    1    1    0   
$EndComp
Text Label 5300 4950 0    40   ~ 0
A0P
Text Label 5300 5050 0    40   ~ 0
A0N
Text Label 5300 5150 0    40   ~ 0
A1P
Text Label 5300 5250 0    40   ~ 0
A1N
Text Label 5300 5350 0    40   ~ 0
A2P
Text Label 5300 5450 0    40   ~ 0
A2N
Text Label 5700 2800 0    40   ~ 0
A2N
Text Label 5700 2700 0    40   ~ 0
A2P
Text Label 5700 2600 0    40   ~ 0
A1N
Text Label 5700 2500 0    40   ~ 0
A1P
Text Label 5700 2400 0    40   ~ 0
A0N
Text Label 5700 2300 0    40   ~ 0
A0P
Entry Wire Line
	5450 5450 5550 5350
Entry Wire Line
	5450 5350 5550 5250
Entry Wire Line
	5450 5250 5550 5150
Entry Wire Line
	5450 5150 5550 5050
Entry Wire Line
	5450 5050 5550 4950
Entry Wire Line
	5450 4950 5550 4850
Entry Wire Line
	5550 2900 5650 2800
Entry Wire Line
	5550 2800 5650 2700
Entry Wire Line
	5550 2700 5650 2600
Entry Wire Line
	5550 2600 5650 2500
Entry Wire Line
	5550 2500 5650 2400
Entry Wire Line
	5550 2400 5650 2300
$Comp
L OSTVN_1X8 TB1
U 1 1
P 5050 5300
F 0 "TB1" H 5050 5750 40  0000 C CNN
F 1 "ANALOG" V 5175 5300 40  0000 C CNN
F 2 "" H 5050 5300 60  0001 C CNN
F 3 "" H 5050 5300 60  0001 C CNN
	1    5050 5300
	-1   0    0    -1  
$EndComp
$Comp
L GND #PWR022
U 1 1
P 4000 3250
F 0 "#PWR022" H 4000 3250 30  0001 C CNN
F 1 "GND" H 4000 3180 30  0001 C CNN
F 2 "" H 4000 3250 60  0001 C CNN
F 3 "" H 4000 3250 60  0001 C CNN
	1    4000 3250
	1    0    0    -1  
$EndComp
$Comp
L GND #PWR023
U 1 1
P 3000 1500
F 0 "#PWR023" H 3000 1500 30  0001 C CNN
F 1 "GND" H 3000 1430 30  0001 C CNN
F 2 "" H 3000 1500 60  0001 C CNN
F 3 "" H 3000 1500 60  0001 C CNN
	1    3000 1500
	1    0    0    -1  
$EndComp
$Comp
L VBUS #PWR024
U 1 1
P 1650 1100
F 0 "#PWR024" H 1650 1190 20  0001 C CNN
F 1 "VBUS" H 1650 1190 30  0000 C CNN
F 2 "" H 1650 1100 60  0001 C CNN
F 3 "" H 1650 1100 60  0001 C CNN
	1    1650 1100
	1    0    0    -1  
$EndComp
$Comp
L GND #PWR025
U 1 1
P 2100 3250
F 0 "#PWR025" H 2100 3250 30  0001 C CNN
F 1 "GND" H 2100 3180 30  0001 C CNN
F 2 "" H 2100 3250 60  0001 C CNN
F 3 "" H 2100 3250 60  0001 C CNN
	1    2100 3250
	1    0    0    -1  
$EndComp
$Comp
L CAPP C4
U 1 1
P 2100 3050
F 0 "C4" H 2140 3120 40  0000 L CNN
F 1 "4.7u" H 2150 2950 40  0000 L CNN
F 2 "" H 2100 3050 60  0001 C CNN
F 3 "" H 2100 3050 60  0001 C CNN
	1    2100 3050
	1    0    0    -1  
$EndComp
$Comp
L GND #PWR026
U 1 1
P 1150 1850
F 0 "#PWR026" H 1150 1850 30  0001 C CNN
F 1 "GND" H 1150 1780 30  0001 C CNN
F 2 "" H 1150 1850 60  0001 C CNN
F 3 "" H 1150 1850 60  0001 C CNN
	1    1150 1850
	1    0    0    -1  
$EndComp
$Comp
L VCC #PWR027
U 1 1
P 1150 1050
F 0 "#PWR027" H 1150 1150 30  0001 C CNN
F 1 "VCC" H 1150 1150 30  0000 C CNN
F 2 "" H 1150 1050 60  0001 C CNN
F 3 "" H 1150 1050 60  0001 C CNN
	1    1150 1050
	1    0    0    -1  
$EndComp
$Comp
L VCC #PWR028
U 1 1
P 8450 4950
F 0 "#PWR028" H 8450 5050 30  0001 C CNN
F 1 "VCC" H 8450 5050 30  0000 C CNN
F 2 "" H 8450 4950 60  0001 C CNN
F 3 "" H 8450 4950 60  0001 C CNN
	1    8450 4950
	1    0    0    -1  
$EndComp
$Comp
L VCC #PWR029
U 1 1
P 5750 1250
F 0 "#PWR029" H 5750 1350 30  0001 C CNN
F 1 "VCC" H 5750 1350 30  0000 C CNN
F 2 "" H 5750 1250 60  0001 C CNN
F 3 "" H 5750 1250 60  0001 C CNN
	1    5750 1250
	1    0    0    -1  
$EndComp
$Comp
L VCC #PWR030
U 1 1
P 4250 1300
F 0 "#PWR030" H 4250 1400 30  0001 C CNN
F 1 "VCC" H 4250 1400 30  0000 C CNN
F 2 "" H 4250 1300 60  0001 C CNN
F 3 "" H 4250 1300 60  0001 C CNN
	1    4250 1300
	1    0    0    -1  
$EndComp
$Comp
L GND #PWR031
U 1 1
P 5250 2900
F 0 "#PWR031" H 5250 2900 30  0001 C CNN
F 1 "GND" H 5250 2830 30  0001 C CNN
F 2 "" H 5250 2900 60  0001 C CNN
F 3 "" H 5250 2900 60  0001 C CNN
	1    5250 2900
	1    0    0    -1  
$EndComp
$Comp
L USB2SERA10CFK U1
U 1 1
P 2850 2250
F 0 "U1" H 2500 2950 40  0000 C CNN
F 1 "USB2SERA10CFK" H 2700 1550 40  0000 C CNN
F 2 "" H 2850 2250 60  0001 C CNN
F 3 "" H 2850 2250 60  0001 C CNN
	1    2850 2250
	1    0    0    -1  
$EndComp
$Comp
L LED D2
U 1 1
P 1200 2700
F 0 "D2" V 1100 2750 40  0000 C CNN
F 1 "RED" V 1300 2775 40  0000 C CNN
F 2 "" H 1200 2700 60  0001 C CNN
F 3 "" H 1200 2700 60  0001 C CNN
	1    1200 2700
	0    1    1    0   
$EndComp
$Comp
L HEADER_1X3 P1
U 1 1
P 800 1350
F 0 "P1" H 800 1550 40  0000 C CNN
F 1 "POWER" V 900 1350 40  0000 C CNN
F 2 "" H 800 1350 60  0001 C CNN
F 3 "" H 800 1350 60  0001 C CNN
	1    800  1350
	-1   0    0    -1  
$EndComp
$Comp
L MSP430AFE253 U2
U 1 1
P 6950 2400
F 0 "U2" H 6100 3250 40  0000 L CNN
F 1 "MSP430AFE253" H 6100 1550 40  0000 L CNN
F 2 "" H 6950 2400 60  0001 C CNN
F 3 "" H 6950 2400 60  0001 C CNN
	1    6950 2400
	1    0    0    -1  
$EndComp
$EndSCHEMATC
